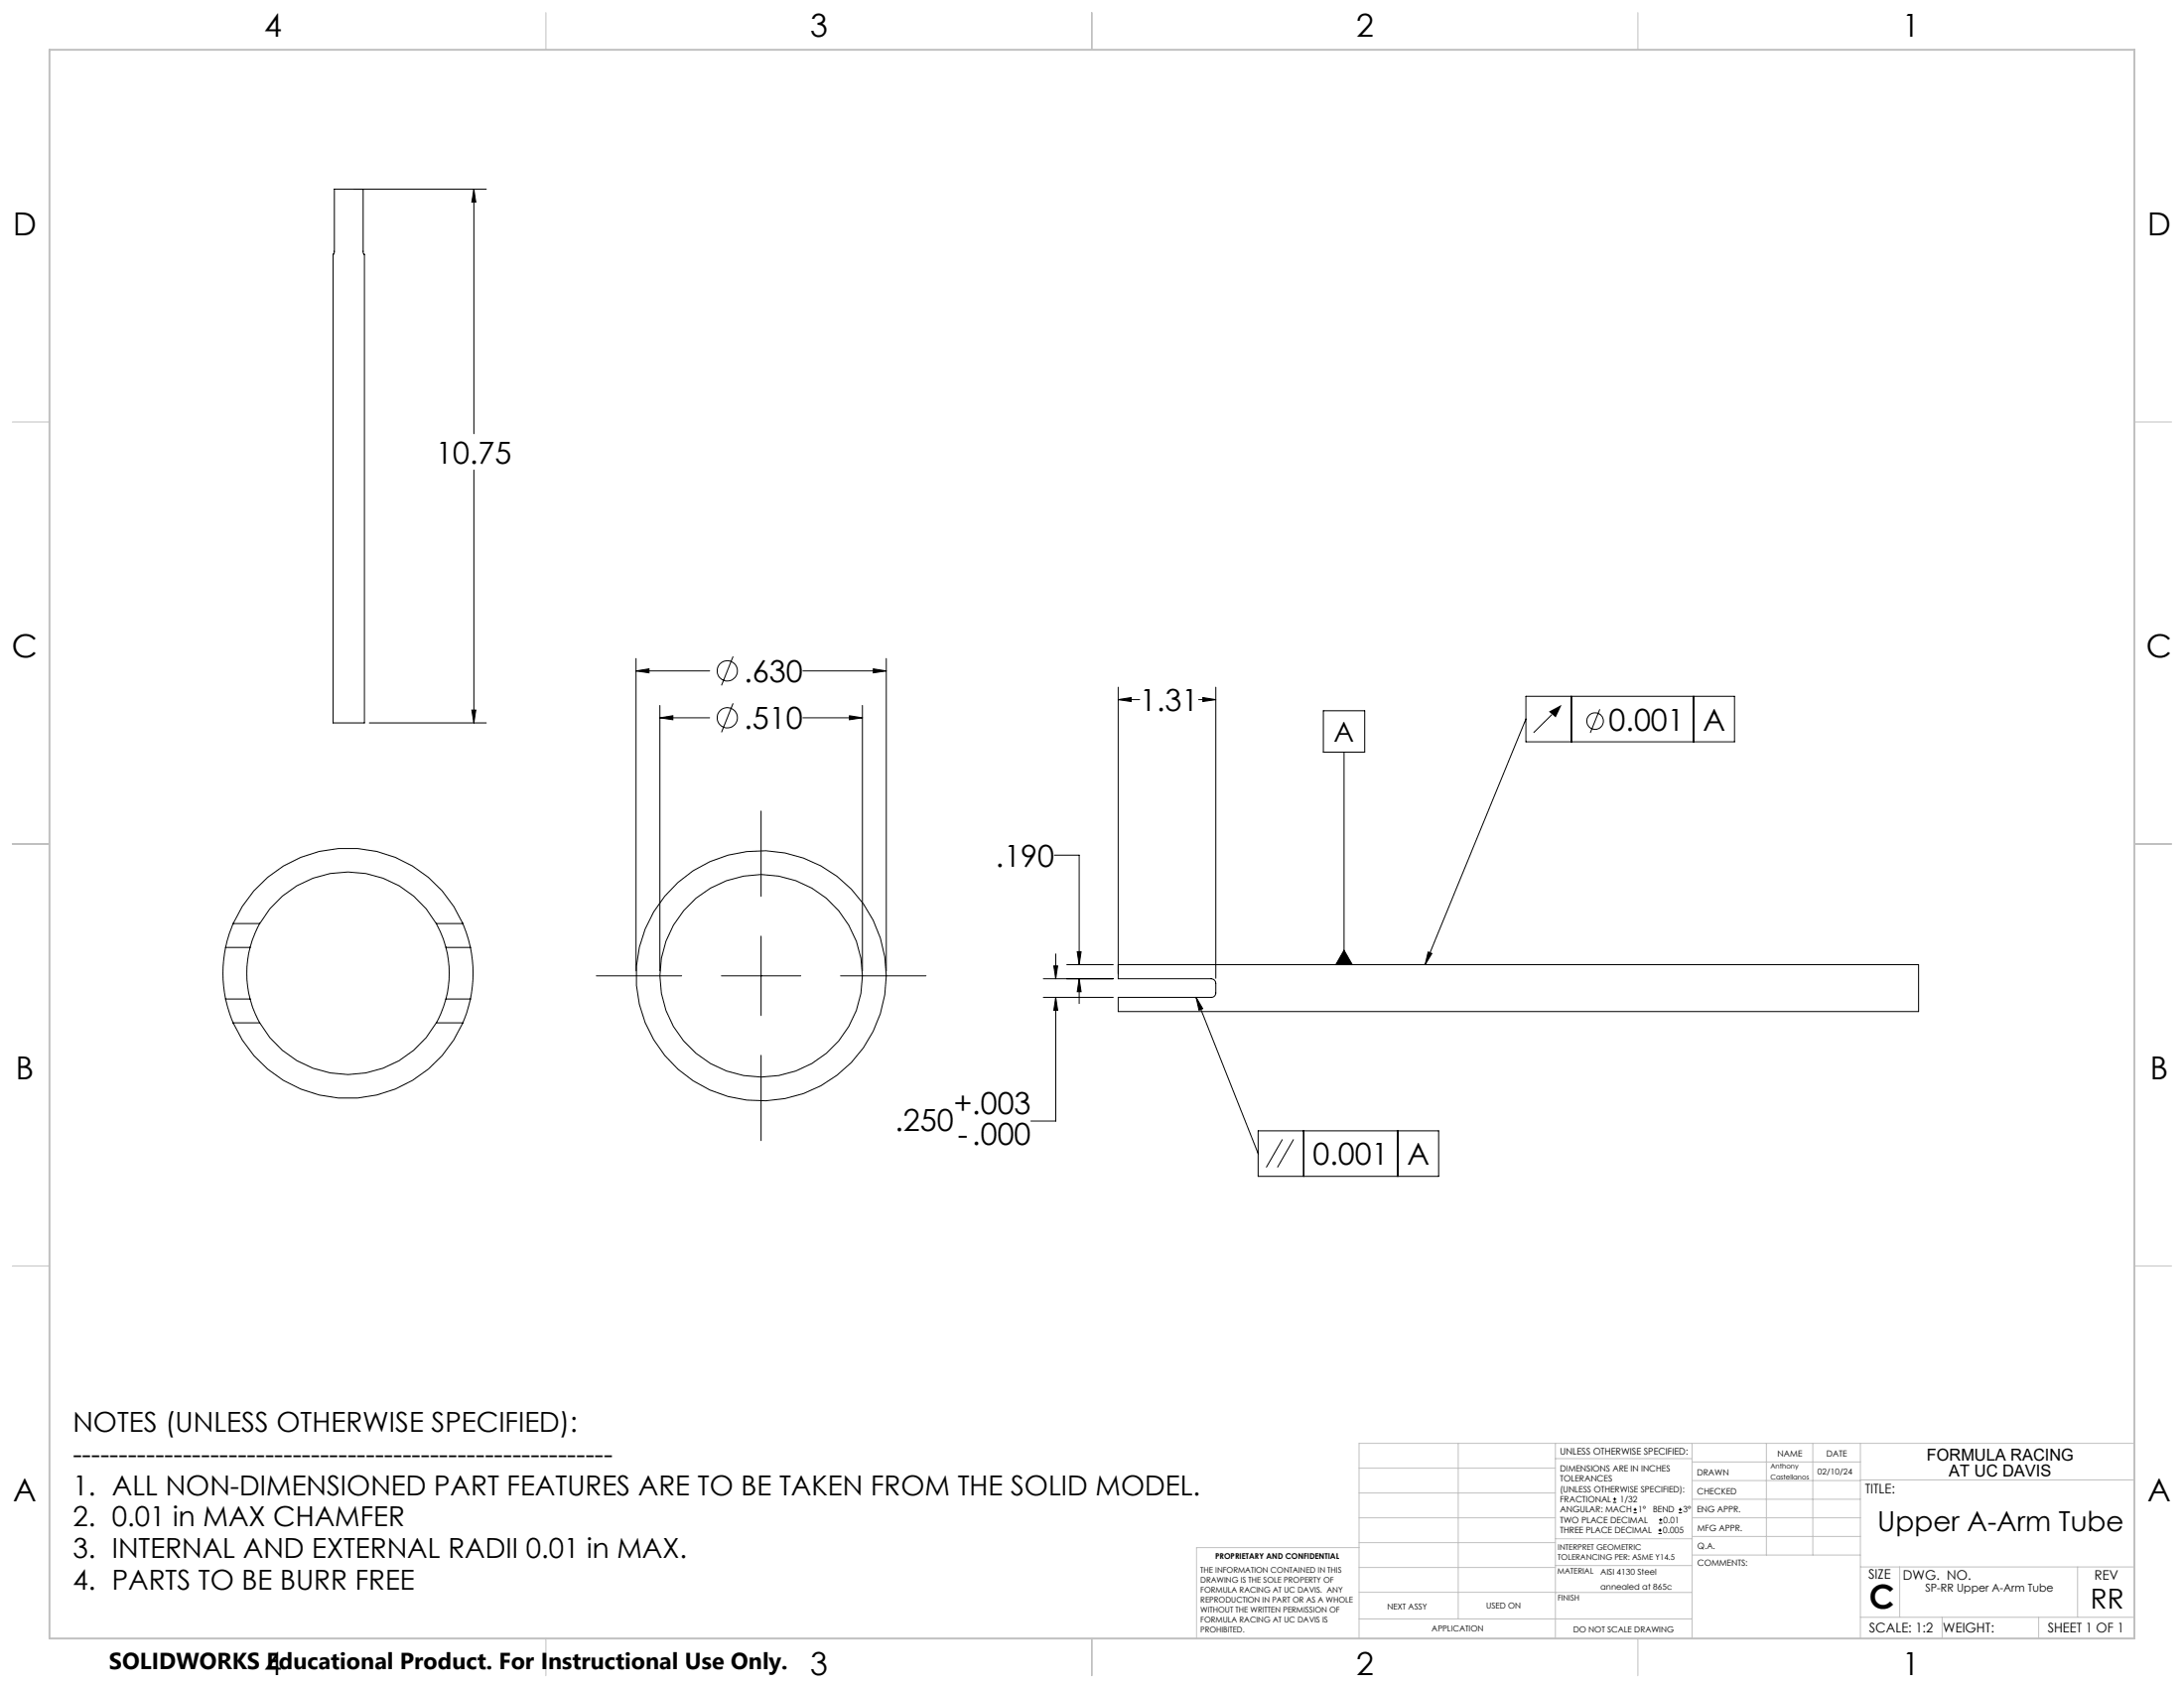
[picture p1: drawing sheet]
<svg xmlns="http://www.w3.org/2000/svg" width="559mm" height="432mm" viewBox="0 0 559 432" stroke-linecap="round" stroke-linejoin="round" font-family="sans-serif">
<g fill="none" stroke="#000" stroke-width=".25">
<path d="M85.5 48.4h7.4v16.1l.3 .6v119.8h-8v-119.8l.3-.7zM90.5 48.4h33.9M121.2 48.4l.5 3.3h-1zM121.2 48.4v62.5M121.2 120.2v64.7M162.7 171.6l3.4-.5v1zM162.7 168.5v79.9M162.7 171.6h18.9M187.6 179.9l-3 7.4M187.6 167.9l-3 7.4M205.4 171.6h21.4M223.4 171.1l3.4 .5-3.4 .5z"/>
<path d="M226.8 168.5v79.9M286.1 179l3.3-.6v1.1zM286.1 175.8v73.3M286.1 179h5.5M306.7 179h4.4M307.8 178.4l3.3 .6-3.3 .5zM311.1 175.8v74.5M390.4 178.1h53.4v11.7h-53.4zM402.1 178.1v11.7M433.3 178.1v11.7M94.5 184.9h29.9M120.7 181.6h1l-.5 3.3z"/>
<path d="M168.8 183.6l3.4-.5v1zM168.8 180.4v68M168.8 183.6h12.8M205.4 183.6h15.3M217.3 183.1l3.4 .5-3.4 .5zM220.7 180.4v68M338.6 181.8h10.6v10.6h-10.6zM343.9 192.4v54.4M390.4 183.9l-25.8 62.9M397.1 182.8l-4.7 4.6M409.3 181.4l-2.4 6.1M194.7 207.5v21.8"/>
<path d="M269.8 218.8h6.3v28M59.7 236.3a32 32 0 0 1 29.3-19.3 32 32 0 0 1 29.4 19.3M59.7 236.3l-1 2.5-1 3.6M59.7 236.3h6.8M66.5 236.3a25.9 25.9 0 0 1 45.1 0M66.5 236.3l-1.2 2.4-1.3 3.7M111.6 236.3h.1a25.9 25.9 0 0 1 2.4 6.1M111.6 236.3h6.8M118.4 236.3l.9 2.2 1.1 3.9M194.7 239.5v20.3M57.7 255.6l1.1 3.8 .9 2.3M57.7 242.4a32.8 32.8 0 0 0 0 13.2"/>
<path d="M57.7 255.6h6.3M57.7 242.4h6.3M64 255.6a26.2 26.2 0 0 0 2.5 6.1M64 242.4a26.1 26.1 0 0 0 0 13.2M114.1 255.6l-1.3 3.7-1.2 2.4M114.1 242.4a26.1 26.1 0 0 1 0 13.2M114.1 255.6h6.3M114.1 242.4h6.3M120.4 255.6l-1 3.5-1 2.6M120.4 242.4a32.8 32.8 0 0 1 0 13.2M152.6 249.6h21.8M184.6 249.6h20.3"/>
<path d="M215.1 249.6h21.8M266.9 255.1h17.9M266.9 250.4h17.9M269.6 247.1h1l-.5 3.3zM270.1 255.1l.5 3.3h-1zM270.1 255.1v31.7h-6.3M270.1 244v6.4M272.9 246.8h11.9M275.6 243.5h1l-.5 3.3zM276.1 250.4l.5 3.3h-1zM276.1 250.4v6.3M286.1 246.8h204.8v12h-204.8v-3.7h23.8a1.48 1.48 0 0 0 1.2-2v-.3a1.98 1.98 0 0 0-1-2.4h-24z"/>
<path d="M306 255.1l1.7 2.9-.9 .4zM306 255.1l15.9 40M343.9 243.1l2.1 3.7h-4.2zM365.4 243.5l1 .4-1.8 2.9zM59.7 261.7a32 32 0 0 0 29.3 19.3 32 32 0 0 0 29.4-19.3M59.7 261.7h6.8M66.5 261.7a25.9 25.9 0 0 0 45.1 0M111.6 261.7h6.8M194.7 269.9v21.9M321.9 289.3h46.2v11.6h-46.2zM328.1 291.5l-4.1 7.1M331 291.5l-4.2 7.1"/>
<path d="M333.6 289.3v11.6M357.6 289.3v11.6M412.7 384.3h.9M412.7 383.5h.9M413.1 383.1v.8M418 387h.8M418 386.2h.8M418.4 385.7v.9M424.3 392.3h.9M424.3 391.4h.9M424.5 389.6h.8M424.5 388.8h.8"/>
<path d="M424.7 391v.9M424.9 388.4v.8M429.5 387h.9M429.5 386.2h.9M429.9 385.7v.9"/>
<circle cx="186.1" cy="171.6" r="2.59"/>
<circle cx="186.1" cy="183.6" r="2.59"/>
<circle cx="408.1" cy="184.5" r="2.13"/>
<circle cx="194.7" cy="249.6" r="25.9"/>
<circle cx="194.8" cy="249.6" r="32"/>
</g>
<g fill="#000">
<path d="M396.3 182l3.3-1.7-1.6 3.2zM343.9 243.1l2.1 3.7h-4.2z"/>
<path d="M168.8 183.6l3.4-.5v1zM217.3 183.1l3.4 .5-3.4 .5zM162.7 171.6l3.4-.5v1zM223.4 171.1l3.4 .5-3.4 .5zM286.1 179l3.3-.6v1.1zM307.8 178.4l3.3 .6-3.3 .5zM276.1 250.4l.5 3.3h-1zM275.6 243.5h1l-.5 3.3zM270.1 255.1l.5 3.3h-1zM269.6 247.1h1l-.5 3.3zM120.7 181.6h1l-.5 3.3zM121.2 48.4l.5 3.3h-1z"/>
<path d="M365.4 243.5l1 .4-1.8 2.9zM306 255.1l1.7 2.9-.9 .4z"/>
</g>
<g fill="none" stroke="#c0c0c0" stroke-width=".25">
<path d="M139.7 3.2v9.5M279.4 3.2v9.5M419.1 3.2v9.5M3.1 107.9h9.6M546.1 107.9h9.5M3.1 215.9h9.6M546.1 215.9h9.5M3.1 323.8h9.6M546.1 323.8h9.5M347.7 375.6h50.3M373.1 369.2v44.9M398 369.2v49.9"/>
<path d="M398 373.1h34.9M432.9 369.2v49.9M432.9 378.7h43.1M432.9 374h43.1M451.9 369.2v28.6M463.8 369.2v28.6M476 369.2v49.9M476 378.6h70.1M546.1 369.2h-198.4v49.9M347.7 394.6h50.3M347.7 388.3h50.3M347.7 381.9h50.3"/>
<path d="M347.7 395.9h-41.6v23.2M398 393.6h35M432.9 383.5h43.1M432.9 388.3h43.1M432.9 393h43.1M433 397.8h43M139.7 419.1v9.6M279.4 419.1v9.6M347.7 414.1h85.2M347.7 401h50.3M347.7 407.3h50.3M398 407.4h34.9"/>
<path d="M398 400.5h35M419.1 419.1v9.6M476 413.7h70.1M476 400.8h70.1M486.1 400.8v12.9M496.9 413.7v5.4M521.6 413.7v5.4M531.6 400.8v12.9"/>
</g>
<path d="M12.7 12.7h533.4v406.4h-533.4z" fill="none" stroke="#c0c0c0" stroke-width=".5"/>
<text font-size="8.5" x="478.3" y="411.4">C</text>
<g font-size="8.1">
<text x="67.6" y="9.3">4</text>
<text x="207.3" y="9.3">3</text>
<text x="347" y="9.3">2</text>
<text x="486.7" y="9.3">1</text>
<text x="3.3" y="60.1">D</text>
<text x="549.4" y="60.1">D</text>
<text x="3" y="168">C</text>
<text x="549.1" y="168">C</text>
<text x="4" y="276">B</text>
<text x="550.1" y="276">B</text>
<text x="3.3" y="383.9">A</text>
<text x="549.4" y="383.9">A</text>
<text x="67.6" y="428.4">4</text>
<text x="207.3" y="428.4">3</text>
<text x="347" y="428.4">2</text>
<text x="486.7" y="428.4">1</text>
</g>
<g font-size="7.8">
<text x="111.6" y="118.5">10.75</text>
<text x="190.4" y="174.5">.630</text>
<text x="291.6" y="181.9">1.31</text>
<text x="190.4" y="186.5">.510</text>
<text x="411.6" y="186.8">0.001</text>
<text x="435.7" y="186.8">A</text>
<text x="254.7" y="221.7">.190</text>
<text x="244" y="285.1">+.003</text>
<text x="229" y="289.4">.250</text>
<text x="245.1" y="292.8">-.000</text>
<text x="335.9" y="298">0.001</text>
<text x="360" y="298">A</text>
</g>
<g font-size="7.1">
<text x="341.3" y="189.8">A</text>
<text x="18.6" y="366.3">NOTES (UNLESS OTHERWISE SPECIFIED):</text>
<text x="18.6" y="374.4">-----------------------------------------------------------</text>
<text x="18.6" y="382.4">1. ALL NON-DIMENSIONED PART FEATURES ARE TO BE TAKEN FROM THE SOLID MODEL.</text>
<text x="18.6" y="390.5">2. 0.01 in MAX CHAMFER</text>
<text x="480.4" y="391.6">Upper A-Arm Tube</text>
<text x="18.6" y="398.5">3. INTERNAL AND EXTERNAL RADII 0.01 in MAX.</text>
<text x="18.6" y="406.6">4. PARTS TO BE BURR FREE</text>
<text x="534.9" y="411.4">RR</text>
</g>
<text font-size="5.9" x="27.9" y="427">SOLIDWORKS Educational Product. For Instructional Use Only.</text>
<g font-size="4.2">
<text x="493" y="373.5">FORMULA RACING</text>
<text x="498.7" y="377.8">AT UC DAVIS</text>
</g>
<g font-size="3.4">
<text x="477.2" y="381.9">TITLE:</text>
<text x="478.1" y="404">SIZE</text>
<text x="486.9" y="404">DWG. NO.</text>
<text x="535.9" y="404.1">REV</text>
<text x="478.2" y="417.6">SCALE: 1:2</text>
<text x="497.1" y="417.7">WEIGHT:</text>
<text x="523.9" y="417.6">SHEET 1 OF 1</text>
</g>
<text font-size="2.8" x="492.6" y="407.2">SP-RR Upper A-Arm Tube</text>
<text font-size="2.4" x="399.2" y="372.1">UNLESS OTHERWISE SPECIFIED:</text>
<g font-size="2.2">
<text x="399.2" y="376.4">DIMENSIONS ARE IN INCHES</text>
<text x="434.2" y="377.3">DRAWN</text>
<text x="454.8" y="372.5">NAME</text>
<text x="467.3" y="372.6">DATE</text>
<text x="399.2" y="379">TOLERANCES</text>
<text x="399.2" y="381.7">(UNLESS OTHERWISE SPECIFIED):</text>
<text x="434.3" y="382.2">CHECKED</text>
<text x="399.2" y="389.6">TWO PLACE DECIMAL</text>
<text x="399.2" y="384.3">FRACTIONAL</text>
<text x="399.2" y="387">ANGULAR: MACH</text>
<text x="414.5" y="384.3">1/32</text>
<text x="419.1" y="387">1°</text>
<text x="422.9" y="387">BEND</text>
<text x="425.6" y="389.6">0.01</text>
<text x="430.6" y="387">3°</text>
<text x="434.2" y="386.9">ENG APPR.</text>
<text x="399.2" y="392.3">THREE PLACE DECIMAL</text>
<text x="425.5" y="392.3">0.005</text>
<text x="434.3" y="391.6">MFG APPR.</text>
<text x="434.3" y="396.3">Q.A.</text>
<text x="434.3" y="400.5">COMMENTS:</text>
</g>
<g font-size="2.1">
<text x="465.1" y="377.1">02/10/24</text>
<text x="409.5" y="402.8">AISI 4130 Steel</text>
<text x="409.5" y="406.7">annealed at 865c</text>
<text x="354.9" y="411.6">NEXT ASSY</text>
<text x="380.3" y="411.6">USED ON</text>
<text x="366.3" y="417.4">APPLICATION</text>
<text x="402.5" y="417.5">DO NOT SCALE DRAWING</text>
</g>
<g font-size="2">
<text x="310.9" y="398.8">PROPRIETARY AND CONFIDENTIAL</text>
<text x="398.6" y="396.5">INTERPRET GEOMETRIC</text>
<text x="398.6" y="399">TOLERANCING PER: ASME Y14.5</text>
<text x="307.2" y="402.4">THE INFORMATION CONTAINED IN THIS</text>
<text x="307.2" y="404.9">DRAWING IS THE SOLE PROPERTY OF</text>
<text x="307.2" y="407.5">FORMULA RACING AT UC DAVIS. ANY</text>
<text x="398.5" y="402.6">MATERIAL</text>
<text x="307.2" y="410">REPRODUCTION IN PART OR AS A WHOLE</text>
<text x="307.2" y="412.5">WITHOUT THE WRITTEN PERMISSION OF</text>
<text x="398.5" y="409.4">FINISH</text>
<text x="307.2" y="415">FORMULA RACING AT UC DAVIS IS</text>
<text x="307.2" y="417.6">PROHIBITED.</text>
</g>
<g font-size="1.8">
<text x="453" y="375.6">Anthony</text>
<text x="453" y="378.4">Castellanos</text>
</g>
</svg>
